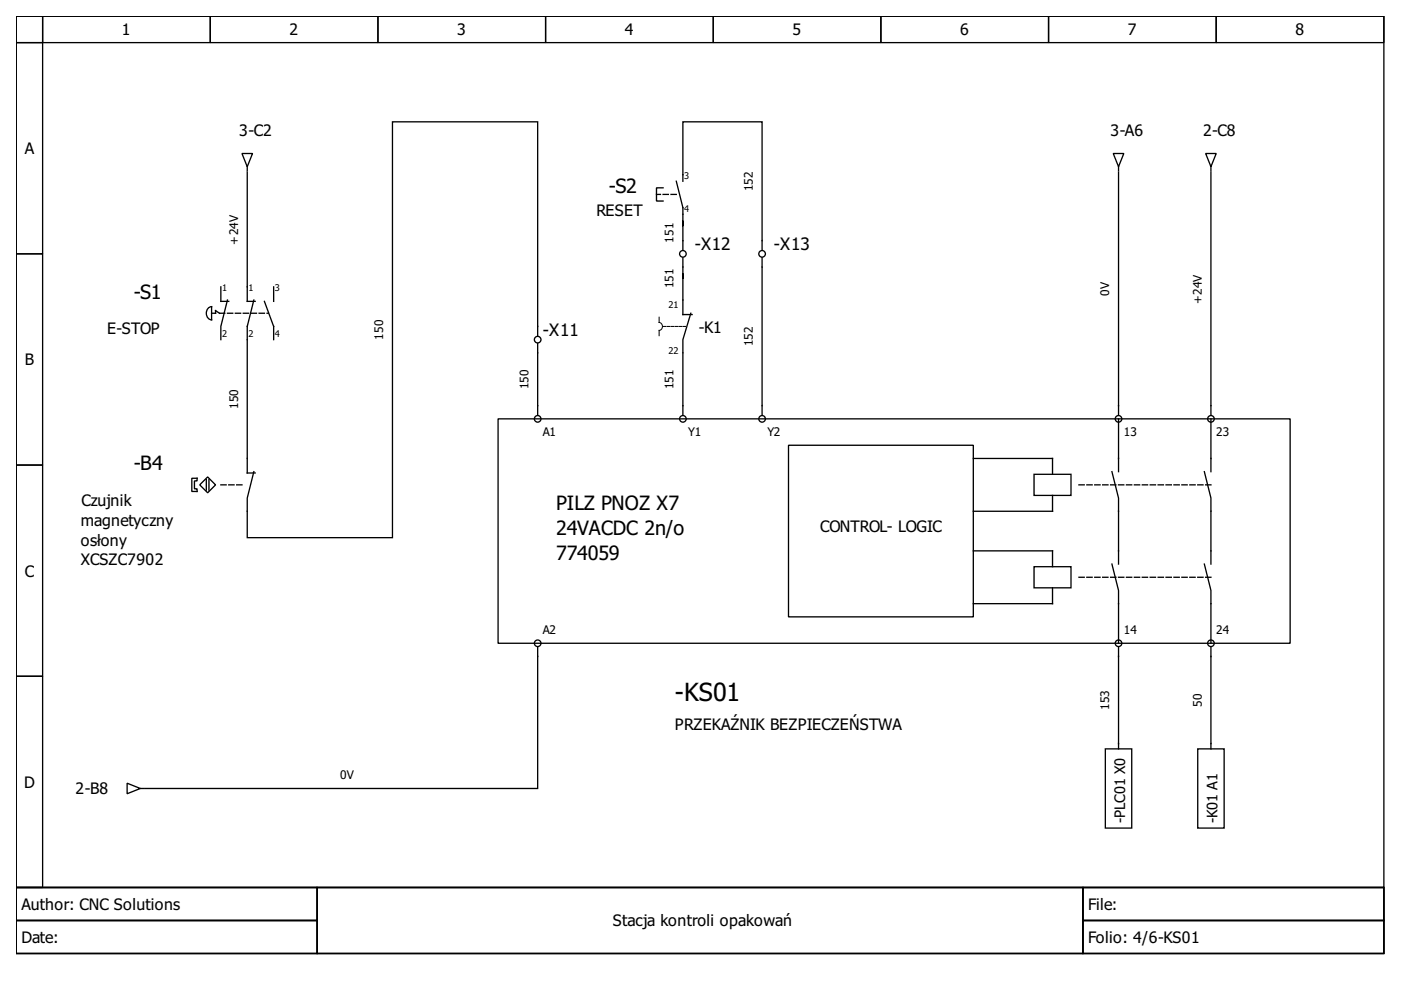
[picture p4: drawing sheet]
<svg xmlns="http://www.w3.org/2000/svg" width="297mm" height="210mm" viewBox="0 0 297 210" stroke-linecap="round" stroke-linejoin="round" font-family="sans-serif">
<g fill="none" stroke="#000" stroke-width=".28">
<path d="M3.4 3.4h290v184.8h-290zM3.4 3.4h5.6v5.6h-5.6zM3.4 9h5.6v44.8h-5.6zM9 3.4h35.6v5.6h-35.6zM44.6 3.4h35.5v5.6h-35.5zM80.1 3.4h35.6v5.6h-35.6zM115.7 3.4h35.5v5.6h-35.5zM151.2 3.4h35.6v5.6h-35.6zM186.8 3.4h35.5v5.6h-35.5zM222.3 3.4h35.6v5.6h-35.6zM257.9 3.4h35.5v5.6h-35.5zM51.3 32.5h2.2l-1.1 2.8z"/>
<path d="M52.4 36.5v27.4h1.7M52.4 35.3v.9M140.6 39.8h-1.4v2.8h1.4M143.4 38.4l1.4 5.6v9M144.8 38.4v-12.6h16.8v27.2M236 32.5h2.3l-1.2 2.8zM237.1 36.5v51.5M237.1 35.3v.9M255.6 32.5h2.3l-1.2 2.8zM256.7 36.5v51.5M256.7 35.3v.9M3.4 53.8h5.6v44.8h-5.6z"/>
<path d="M144.8 54.7v12h1.9M161.6 54.7v33.3M44.2 65.3l.7-.3v2.8a1.48 1.48 0 0 1-.7-2.5zM44.9 66.4h.8v-.5l.8 .5M46.8 60.8v3.1h1.7M48.2 63.6l-1.4 5.6v2.8M53.8 63.6l-1.4 5.6v31.1h1.7M56.1 63.9l1.9 5.3v2.8M58 60.8v3.1M114 71.2v-45.4h-30.8v88.2h-30.8v-8.4l1.4-5.6M114 72.9v15.1M146.5 66.4l-1.7 5.6v16"/>
<path d="M3.4 98.6h5.6v44.8h-5.6zM105.6 88.8h167.9v47.6h-167.9zM167.2 94.4h39.2v36.4h-39.2zM206.4 97.2h16.8v3.4M237.1 88.8v11.2M256.7 88.8v11.2M40.7 101.4h1.1v.6h-.6v1.6h.6v.6h-1.1zM42.3 102.8l1.7-1.7 1.7 1.7-1.7 1.7zM43.7 101.7v2.2M44.3 101.7v2.2M206.4 116.8h16.8v3.4M219.2 100.6h7.9v4.4h-7.9z"/>
<path d="M223.2 105v3.4h-16.8M235.7 119.6l1.4 5.6v11.2M235.7 100l1.4 5.6v14M255.3 100l1.4 5.6v14M255.3 119.6l1.4 5.6v11.2M114 137.2v30h-83.1M219.2 120.2h7.9v4.4h-7.9zM223.2 124.6v3.4h-16.8M237.1 137.2v21.6M256.7 137.2v21.6M3.4 143.4h5.6v44.8h-5.6zM234.4 158.8h5.5v16.8h-5.5z"/>
<path d="M253.9 158.8h5.6v16.8h-5.6zM27 166.1l2.7 1.1-2.7 1.1zM29.7 167.2h.9M3.4 188.2h290v14h-290zM3.4 188.2h63.9v7h-63.9zM3.4 195.2h63.9v7h-63.9zM67.3 188.2h162.3v14h-162.3zM229.6 188.2h63.8v7h-63.8zM229.6 195.2h63.8v7h-63.8z"/>
<circle cx="144.8" cy="53.8" r=".7"/>
<circle cx="161.6" cy="53.8" r=".7"/>
<circle cx="114" cy="72" r=".7"/>
<circle cx="114" cy="88.8" r=".7"/>
<circle cx="144.8" cy="88.8" r=".7"/>
<circle cx="161.6" cy="88.8" r=".7"/>
<circle cx="237.1" cy="88.8" r=".7"/>
<circle cx="256.7" cy="88.8" r=".7"/>
<circle cx="114" cy="136.4" r=".7"/>
<circle cx="237.1" cy="136.4" r=".7"/>
<circle cx="256.7" cy="136.4" r=".7"/>
</g>
<path d="M143.4 41.2h-4.2M46.5 66.4h10.4M46.8 102.8h4.5M256.7 102.8h-27.9M256.7 122.4h-27.9" fill="none" stroke="#000" stroke-width=".28" stroke-dasharray="1.1 .6"/>
<path d="M140.6 69.2h5" fill="none" stroke="#000" stroke-width=".21" stroke-dasharray=".6 .3"/>
<path d="M139.7 67.3v1.1a.85 .85 0 0 1 .7 .8 .85 .85 0 0 1-.7 .9v1.1" fill="none" stroke="#000" stroke-width=".21"/>
<text font-size="5.3" x="143.1" y="148.7">-KS01</text>
<g font-size="4.2">
<text x="129.1" y="40.9">-S2</text>
<text x="28.3" y="63.3">-S1</text>
<text x="28.3" y="99.7">-B4</text>
<text x="117.9" y="108.1">PILZ PNOZ X7</text>
<text x="117.9" y="113.4">24VACDC 2n/o</text>
<text x="117.9" y="118.8">774059</text>
</g>
<g font-size="3.6">
<text x="147.3" y="53">-X12</text>
<text x="164.1" y="53">-X13</text>
<text x="115.1" y="71.2">-X11</text>
</g>
<g font-size="3.4">
<text x="25.8" y="7.5">1</text>
<text x="61.4" y="7.5">2</text>
<text x="96.9" y="7.5">3</text>
<text x="132.5" y="7.5">4</text>
<text x="168" y="7.5">5</text>
<text x="203.6" y="7.5">6</text>
<text x="239.1" y="7.5">7</text>
<text x="274.7" y="7.5">8</text>
<text x="50.7" y="28.9">3-C2</text>
<text x="235.5" y="28.9">3-A6</text>
<text x="255.1" y="28.9">2-C8</text>
<text x="5.3" y="32.7">A</text>
<text x="126.5" y="45.7">RESET</text>
<text x="22.8" y="70.9">E-STOP</text>
<text x="148.1" y="70.6">-K1</text>
<text x="5.3" y="77.5">B</text>
<text x="17.3" y="107.3">Czujnik</text>
<text x="17.2" y="111.5">magnetyczny</text>
<text x="173.9" y="112.9">CONTROL- LOGIC</text>
<text x="17.2" y="115.7">osłony</text>
<text x="17.2" y="119.9">XCSZC7902</text>
<text x="5.3" y="122.3">C</text>
<text x="143.1" y="154.9">PRZEKAŹNIK BEZPIECZEŃSTWA</text>
<text x="5.1" y="167">D</text>
<text x="16" y="168.4">2-B8</text>
<text x="4.6" y="192.9">Author: CNC Solutions</text>
<text x="130" y="196.4">Stacja kontroli opakowań</text>
<text x="230.7" y="192.9">File:</text>
<text x="4.6" y="199.9">Date:</text>
<text x="230.7" y="199.9">Folio: 4/6-KS01</text>
</g>
<g font-size="3.1">
<text x="238.5" y="174.5" transform="rotate(-90 238.5 174.5)">-PLC01 X0</text>
<text x="258.1" y="174.5" transform="rotate(-90 258.1 174.5)">-K01 A1</text>
</g>
<g font-size="2.5">
<text x="159.6" y="40.5" transform="rotate(-90 159.6 40.5)">152</text>
<text x="50.5" y="51.9" transform="rotate(-90 50.5 51.9)">+24V</text>
<text x="142.8" y="51.4" transform="rotate(-90 142.8 51.4)">151</text>
<text x="142.8" y="61.1" transform="rotate(-90 142.8 61.1)">151</text>
<text x="235.2" y="62.8" transform="rotate(-90 235.2 62.8)">0V</text>
<text x="254.8" y="64.5" transform="rotate(-90 254.8 64.5)">+24V</text>
<text x="81.2" y="72" transform="rotate(-90 81.2 72)">150</text>
<text x="159.6" y="73.4" transform="rotate(-90 159.6 73.4)">152</text>
<text x="112" y="82.5" transform="rotate(-90 112 82.5)">150</text>
<text x="142.8" y="82.5" transform="rotate(-90 142.8 82.5)">151</text>
<text x="50.5" y="86.7" transform="rotate(-90 50.5 86.7)">150</text>
<text x="115.1" y="92.4">A1</text>
<text x="145.9" y="92.4">Y1</text>
<text x="162.7" y="92.4">Y2</text>
<text x="238.3" y="92.4">13</text>
<text x="257.9" y="92.4">23</text>
<text x="115.1" y="134.4">A2</text>
<text x="238.3" y="134.4">14</text>
<text x="257.9" y="134.4">24</text>
<text x="254.8" y="149.8" transform="rotate(-90 254.8 149.8)">50</text>
<text x="235.2" y="150.5" transform="rotate(-90 235.2 150.5)">153</text>
<text x="72.2" y="165.2">0V</text>
</g>
<g font-size="2">
<text x="145.1" y="37.9">3</text>
<text x="145.1" y="44.9">4</text>
<text x="47.1" y="61.7">1</text>
<text x="52.7" y="61.7">1</text>
<text x="58.3" y="61.7">3</text>
<text x="141.7" y="65.3">21</text>
<text x="47.1" y="71.5">2</text>
<text x="52.7" y="71.5">2</text>
<text x="58.3" y="71.5">4</text>
<text x="141.7" y="75.1">22</text>
</g>
</svg>
